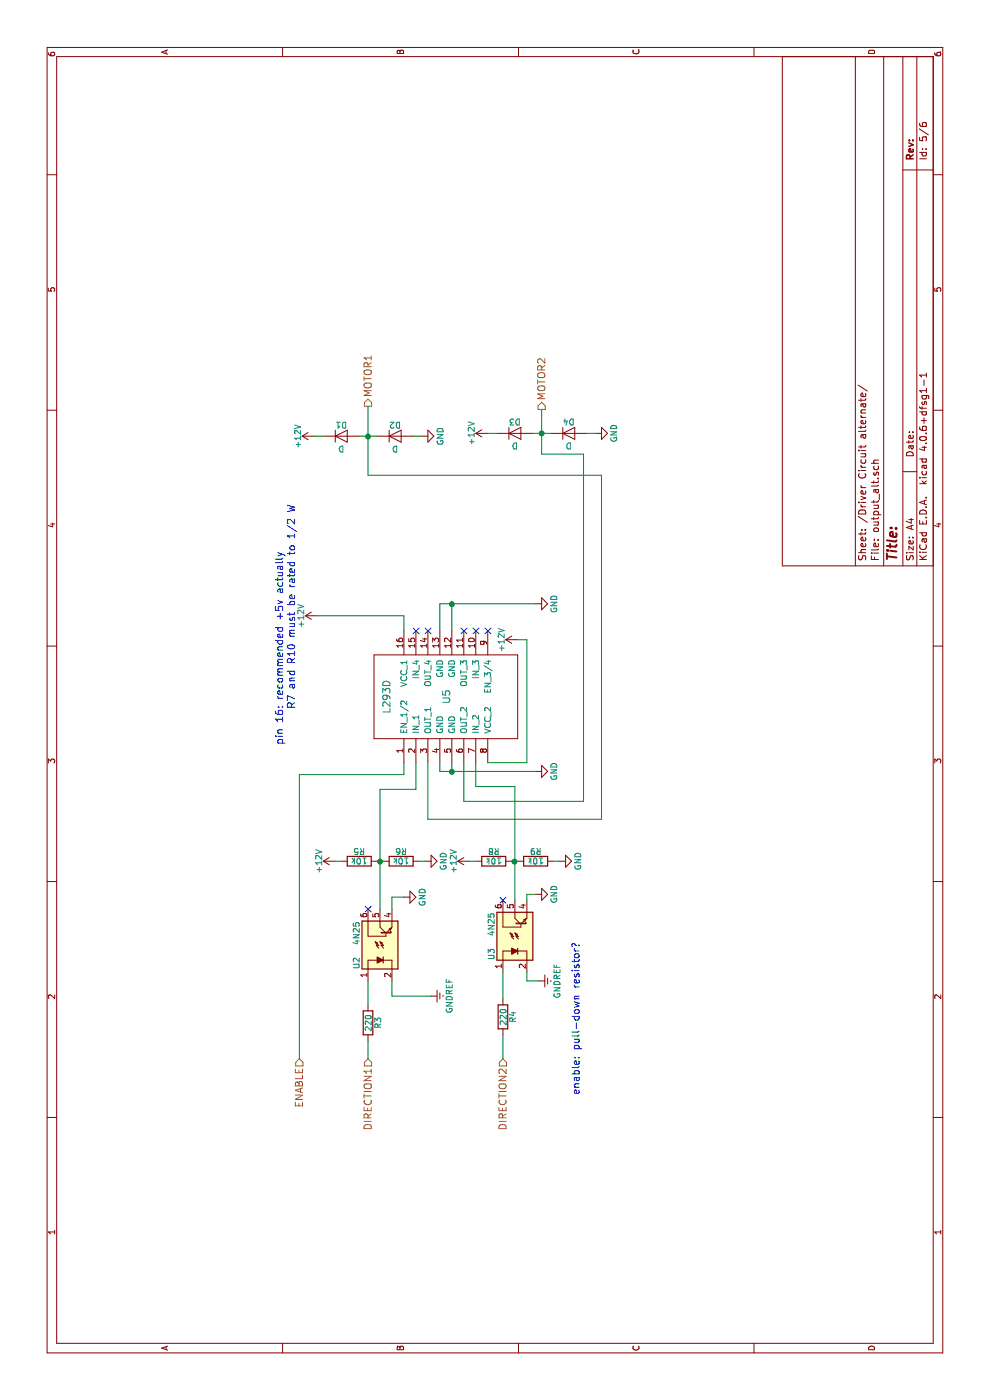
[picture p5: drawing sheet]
EESchema Schematic File Version 2
LIBS:tact_sw_no
LIBS:lm35dz
LIBS:power
LIBS:device
LIBS:transistors
LIBS:conn
LIBS:linear
LIBS:regul
LIBS:74xx
LIBS:cmos4000
LIBS:adc-dac
LIBS:memory
LIBS:xilinx
LIBS:microcontrollers
LIBS:dsp
LIBS:microchip
LIBS:analog_switches
LIBS:motorola
LIBS:texas
LIBS:intel
LIBS:audio
LIBS:interface
LIBS:digital-audio
LIBS:philips
LIBS:display
LIBS:cypress
LIBS:siliconi
LIBS:opto
LIBS:atmel
LIBS:contrib
LIBS:valves
LIBS:switches
LIBS:l293d
LIBS:project-cache
EELAYER 25 0
EELAYER END
$Descr A4 11693 8268
encoding utf-8
Sheet 5 6
Title ""
Date ""
Rev ""
Comp ""
Comment1 ""
Comment2 ""
Comment3 ""
Comment4 ""
$EndDescr
$Comp
L L293D U5
U 1 1
P 5875 3725
F 0 "U5" H 5875 3725 60  0000 C CNN
F 1 "L293D" H 5875 4225 60  0000 C CNN
F 2 "Housings_DIP:DIP-16_W7.62mm" H 5875 3725 60  0001 C CNN
F 3 "" H 5875 3725 60  0001 C CNN
	1    5875 3725
	1    0    0    -1  
$EndComp
$Comp
L 4N25 U2
U 1 1
P 3800 3175
F 0 "U2" H 3600 3375 50  0000 L CNN
F 1 "4N25" H 3800 3375 50  0000 L CNN
F 2 "Housings_DIP:DIP-6_W7.62mm" H 3600 2975 50  0001 L CIN
F 3 "" H 3800 3175 50  0001 L CNN
	1    3800 3175
	1    0    0    -1  
$EndComp
$Comp
L 4N25 U3
U 1 1
P 3875 4300
F 0 "U3" H 3675 4500 50  0000 L CNN
F 1 "4N25" H 3875 4500 50  0000 L CNN
F 2 "Housings_DIP:DIP-6_W7.62mm" H 3675 4100 50  0001 L CIN
F 3 "" H 3875 4300 50  0001 L CNN
	1    3875 4300
	1    0    0    -1  
$EndComp
$Comp
L GND #PWR018
U 1 1
P 4225 4475
F 0 "#PWR018" H 4225 4225 50  0001 C CNN
F 1 "GND" H 4225 4325 50  0000 C CNN
F 2 "" H 4225 4475 50  0001 C CNN
F 3 "" H 4225 4475 50  0001 C CNN
	1    4225 4475
	1    0    0    -1  
$EndComp
$Comp
L GND #PWR019
U 1 1
P 4200 3375
F 0 "#PWR019" H 4200 3125 50  0001 C CNN
F 1 "GND" H 4200 3225 50  0000 C CNN
F 2 "" H 4200 3375 50  0001 C CNN
F 3 "" H 4200 3375 50  0001 C CNN
	1    4200 3375
	1    0    0    -1  
$EndComp
$Comp
L GND #PWR020
U 1 1
P 5250 4475
F 0 "#PWR020" H 5250 4225 50  0001 C CNN
F 1 "GND" H 5250 4325 50  0000 C CNN
F 2 "" H 5250 4475 50  0001 C CNN
F 3 "" H 5250 4475 50  0001 C CNN
	1    5250 4475
	1    0    0    -1  
$EndComp
$Comp
L GND #PWR021
U 1 1
P 6650 4475
F 0 "#PWR021" H 6650 4225 50  0001 C CNN
F 1 "GND" H 6650 4325 50  0000 C CNN
F 2 "" H 6650 4475 50  0001 C CNN
F 3 "" H 6650 4475 50  0001 C CNN
	1    6650 4475
	1    0    0    -1  
$EndComp
$Comp
L +12V #PWR022
U 1 1
P 6550 2650
F 0 "#PWR022" H 6550 2500 50  0001 C CNN
F 1 "+12V" H 6550 2790 50  0000 C CNN
F 2 "" H 6550 2650 50  0001 C CNN
F 3 "" H 6550 2650 50  0001 C CNN
	1    6550 2650
	1    0    0    -1  
$EndComp
NoConn ~ 6425 3475
NoConn ~ 6425 3575
NoConn ~ 6425 3875
NoConn ~ 6425 3975
NoConn ~ 6425 4075
$Comp
L GNDREF #PWR023
U 1 1
P 3500 4500
F 0 "#PWR023" H 3500 4250 50  0001 C CNN
F 1 "GNDREF" H 3500 4350 50  0000 C CNN
F 2 "" H 3500 4500 50  0001 C CNN
F 3 "" H 3500 4500 50  0001 C CNN
	1    3500 4500
	1    0    0    -1  
$EndComp
$Comp
L GNDREF #PWR024
U 1 1
P 3375 3600
F 0 "#PWR024" H 3375 3350 50  0001 C CNN
F 1 "GNDREF" H 3375 3450 50  0000 C CNN
F 2 "" H 3375 3600 50  0001 C CNN
F 3 "" H 3375 3600 50  0001 C CNN
	1    3375 3600
	1    0    0    -1  
$EndComp
NoConn ~ 4100 3075
NoConn ~ 4175 4200
Text HLabel 2850 3075 0    60   Input ~ 0
DIRECTION1
Text HLabel 2850 4200 0    60   Input ~ 0
DIRECTION2
Text HLabel 2850 2500 0    60   Input ~ 0
ENABLE
Text Notes 2550 4850 0    60   ~ 0
enable: pull-down resistor?
Text HLabel 8300 3075 2    60   Output ~ 0
MOTOR1
Text HLabel 8275 4525 2    60   Output ~ 0
MOTOR2
$Comp
L +12V #PWR025
U 1 1
P 8050 2625
F 0 "#PWR025" H 8050 2475 50  0001 C CNN
F 1 "+12V" H 8050 2765 50  0000 C CNN
F 2 "" H 8050 2625 50  0001 C CNN
F 3 "" H 8050 2625 50  0001 C CNN
	1    8050 2625
	1    0    0    -1  
$EndComp
$Comp
L +12V #PWR026
U 1 1
P 8075 4075
F 0 "#PWR026" H 8075 3925 50  0001 C CNN
F 1 "+12V" H 8075 4215 50  0000 C CNN
F 2 "" H 8075 4075 50  0001 C CNN
F 3 "" H 8075 4075 50  0001 C CNN
	1    8075 4075
	1    0    0    -1  
$EndComp
$Comp
L D D1
U 1 1
P 8050 2850
F 0 "D1" H 8050 2950 50  0000 C CNN
F 1 "D" H 8050 2750 50  0000 C CNN
F 2 "Diodes_THT:D_DO-41_SOD81_P10.16mm_Horizontal" H 8050 2850 50  0001 C CNN
F 3 "" H 8050 2850 50  0001 C CNN
	1    8050 2850
	0    1    1    0   
$EndComp
$Comp
L D D2
U 1 1
P 8050 3300
F 0 "D2" H 8050 3400 50  0000 C CNN
F 1 "D" H 8050 3200 50  0000 C CNN
F 2 "Diodes_THT:D_DO-41_SOD81_P10.16mm_Horizontal" H 8050 3300 50  0001 C CNN
F 3 "" H 8050 3300 50  0001 C CNN
	1    8050 3300
	0    1    1    0   
$EndComp
$Comp
L D D3
U 1 1
P 8075 4300
F 0 "D3" H 8075 4400 50  0000 C CNN
F 1 "D" H 8075 4200 50  0000 C CNN
F 2 "Diodes_THT:D_DO-41_SOD81_P10.16mm_Horizontal" H 8075 4300 50  0001 C CNN
F 3 "" H 8075 4300 50  0001 C CNN
	1    8075 4300
	0    1    1    0   
$EndComp
$Comp
L D D4
U 1 1
P 8075 4750
F 0 "D4" H 8075 4850 50  0000 C CNN
F 1 "D" H 8075 4650 50  0000 C CNN
F 2 "Diodes_THT:D_DO-41_SOD81_P10.16mm_Horizontal" H 8075 4750 50  0001 C CNN
F 3 "" H 8075 4750 50  0001 C CNN
	1    8075 4750
	0    1    1    0   
$EndComp
$Comp
L GND #PWR027
U 1 1
P 8050 3525
F 0 "#PWR027" H 8050 3275 50  0001 C CNN
F 1 "GND" H 8050 3375 50  0000 C CNN
F 2 "" H 8050 3525 50  0001 C CNN
F 3 "" H 8050 3525 50  0001 C CNN
	1    8050 3525
	1    0    0    -1  
$EndComp
$Comp
L GND #PWR028
U 1 1
P 8075 4975
F 0 "#PWR028" H 8075 4725 50  0001 C CNN
F 1 "GND" H 8075 4825 50  0000 C CNN
F 2 "" H 8075 4975 50  0001 C CNN
F 3 "" H 8075 4975 50  0001 C CNN
	1    8075 4975
	1    0    0    -1  
$EndComp
Wire Wire Line
	5250 3675 5250 4475
Wire Wire Line
	5250 3775 5325 3775
Wire Wire Line
	5325 3675 5250 3675
Connection ~ 5250 3775
Wire Wire Line
	6650 3675 6650 4475
Wire Wire Line
	6650 3675 6425 3675
Wire Wire Line
	6425 3775 6650 3775
Connection ~ 6650 3775
Wire Wire Line
	6550 3375 6425 3375
Wire Wire Line
	5325 4075 5325 4400
Wire Wire Line
	5325 4400 6350 4400
Wire Wire Line
	3375 3600 3375 3275
Wire Wire Line
	3375 3275 3500 3275
Wire Wire Line
	3500 4500 3500 4400
Wire Wire Line
	3500 4400 3575 4400
Wire Wire Line
	4225 4475 4225 4400
Wire Wire Line
	4225 4400 4175 4400
Wire Wire Line
	4200 3375 4200 3275
Wire Wire Line
	4200 3275 4100 3275
Wire Wire Line
	4175 4300 5125 4300
Wire Wire Line
	5125 4300 5125 3975
Wire Wire Line
	5125 3975 5325 3975
Wire Wire Line
	4100 3175 5100 3175
Wire Wire Line
	5100 3175 5100 3475
Wire Wire Line
	5100 3475 5325 3475
Wire Wire Line
	2850 2500 5225 2500
Wire Wire Line
	5225 2500 5225 3375
Wire Wire Line
	5225 3375 5325 3375
Wire Wire Line
	5325 3875 5000 3875
Wire Wire Line
	5000 3875 5000 4875
Wire Wire Line
	5000 4875 7900 4875
Wire Wire Line
	7900 4875 7900 4525
Wire Wire Line
	7900 4525 8275 4525
Wire Wire Line
	5325 3575 4850 3575
Wire Wire Line
	4850 3575 4850 5025
Wire Wire Line
	4850 5025 7725 5025
Wire Wire Line
	7725 5025 7725 3075
Wire Wire Line
	7725 3075 8300 3075
Wire Wire Line
	8050 2700 8050 2625
Wire Wire Line
	8050 3000 8050 3150
Connection ~ 8050 3075
Wire Wire Line
	8050 3525 8050 3450
Wire Wire Line
	8075 4150 8075 4075
Wire Wire Line
	8075 4450 8075 4600
Connection ~ 8075 4525
Wire Wire Line
	8075 4975 8075 4900
$Comp
L R R3
U 1 1
P 3150 3075
F 0 "R3" V 3230 3075 50  0000 C CNN
F 1 "220" V 3150 3075 50  0000 C CNN
F 2 "Resistors_THT:R_Axial_DIN0207_L6.3mm_D2.5mm_P10.16mm_Horizontal" V 3080 3075 50  0001 C CNN
F 3 "" H 3150 3075 50  0001 C CNN
	1    3150 3075
	0    1    1    0   
$EndComp
Wire Wire Line
	3300 3075 3500 3075
Wire Wire Line
	3000 3075 2850 3075
$Comp
L R R4
U 1 1
P 3200 4200
F 0 "R4" V 3280 4200 50  0000 C CNN
F 1 "220" V 3200 4200 50  0000 C CNN
F 2 "Resistors_THT:R_Axial_DIN0207_L6.3mm_D2.5mm_P10.16mm_Horizontal" V 3130 4200 50  0001 C CNN
F 3 "" H 3200 4200 50  0001 C CNN
	1    3200 4200
	0    1    1    0   
$EndComp
Wire Wire Line
	3350 4200 3575 4200
Wire Wire Line
	3050 4200 2850 4200
$Comp
L R R5
U 1 1
P 4500 3000
F 0 "R5" V 4580 3000 50  0000 C CNN
F 1 "10k" V 4500 3000 50  0000 C CNN
F 2 "Resistors_THT:R_Axial_DIN0207_L6.3mm_D2.5mm_P10.16mm_Horizontal" V 4430 3000 50  0001 C CNN
F 3 "" H 4500 3000 50  0001 C CNN
	1    4500 3000
	1    0    0    -1  
$EndComp
$Comp
L R R6
U 1 1
P 4500 3350
F 0 "R6" V 4580 3350 50  0000 C CNN
F 1 "10k" V 4500 3350 50  0000 C CNN
F 2 "Resistors_THT:R_Axial_DIN0207_L6.3mm_D2.5mm_P10.16mm_Horizontal" V 4430 3350 50  0001 C CNN
F 3 "" H 4500 3350 50  0001 C CNN
	1    4500 3350
	1    0    0    -1  
$EndComp
$Comp
L R R8
U 1 1
P 4500 4125
F 0 "R8" V 4580 4125 50  0000 C CNN
F 1 "10k" V 4500 4125 50  0000 C CNN
F 2 "Resistors_THT:R_Axial_DIN0207_L6.3mm_D2.5mm_P10.16mm_Horizontal" V 4430 4125 50  0001 C CNN
F 3 "" H 4500 4125 50  0001 C CNN
	1    4500 4125
	1    0    0    -1  
$EndComp
$Comp
L R R9
U 1 1
P 4500 4475
F 0 "R9" V 4580 4475 50  0000 C CNN
F 1 "10k" V 4500 4475 50  0000 C CNN
F 2 "Resistors_THT:R_Axial_DIN0207_L6.3mm_D2.5mm_P10.16mm_Horizontal" V 4430 4475 50  0001 C CNN
F 3 "" H 4500 4475 50  0001 C CNN
	1    4500 4475
	1    0    0    -1  
$EndComp
$Comp
L +12V #PWR029
U 1 1
P 4500 2800
F 0 "#PWR029" H 4500 2650 50  0001 C CNN
F 1 "+12V" H 4500 2940 50  0000 C CNN
F 2 "" H 4500 2800 50  0001 C CNN
F 3 "" H 4500 2800 50  0001 C CNN
	1    4500 2800
	1    0    0    -1  
$EndComp
$Comp
L +12V #PWR030
U 1 1
P 4500 3925
F 0 "#PWR030" H 4500 3775 50  0001 C CNN
F 1 "+12V" H 4500 4065 50  0000 C CNN
F 2 "" H 4500 3925 50  0001 C CNN
F 3 "" H 4500 3925 50  0001 C CNN
	1    4500 3925
	1    0    0    -1  
$EndComp
$Comp
L GND #PWR031
U 1 1
P 4500 4675
F 0 "#PWR031" H 4500 4425 50  0001 C CNN
F 1 "GND" H 4500 4525 50  0000 C CNN
F 2 "" H 4500 4675 50  0001 C CNN
F 3 "" H 4500 4675 50  0001 C CNN
	1    4500 4675
	1    0    0    -1  
$EndComp
Wire Wire Line
	4500 2800 4500 2850
Wire Wire Line
	4500 3150 4500 3200
Connection ~ 4500 3175
Wire Wire Line
	4500 4275 4500 4325
Connection ~ 4500 4300
Wire Wire Line
	4500 4625 4500 4675
Wire Wire Line
	4500 3975 4500 3925
$Comp
L GND #PWR032
U 1 1
P 4500 3550
F 0 "#PWR032" H 4500 3300 50  0001 C CNN
F 1 "GND" H 4500 3400 50  0000 C CNN
F 2 "" H 4500 3550 50  0001 C CNN
F 3 "" H 4500 3550 50  0001 C CNN
	1    4500 3550
	1    0    0    -1  
$EndComp
Wire Wire Line
	4500 3550 4500 3500
Text Notes 5475 2375 0    60   ~ 0
pin 16: recommended +5v actually
Wire Wire Line
	6550 2650 6550 3375
$Comp
L +12V #PWR033
U 1 1
P 6350 4325
F 0 "#PWR033" H 6350 4175 50  0001 C CNN
F 1 "+12V" H 6350 4465 50  0000 C CNN
F 2 "" H 6350 4325 50  0001 C CNN
F 3 "" H 6350 4325 50  0001 C CNN
	1    6350 4325
	1    0    0    -1  
$EndComp
Wire Wire Line
	6350 4400 6350 4325
Text Notes 5775 2475 0    60   ~ 0
R7 and R10 must be rated to 1/2 W
$EndSCHEMATC
